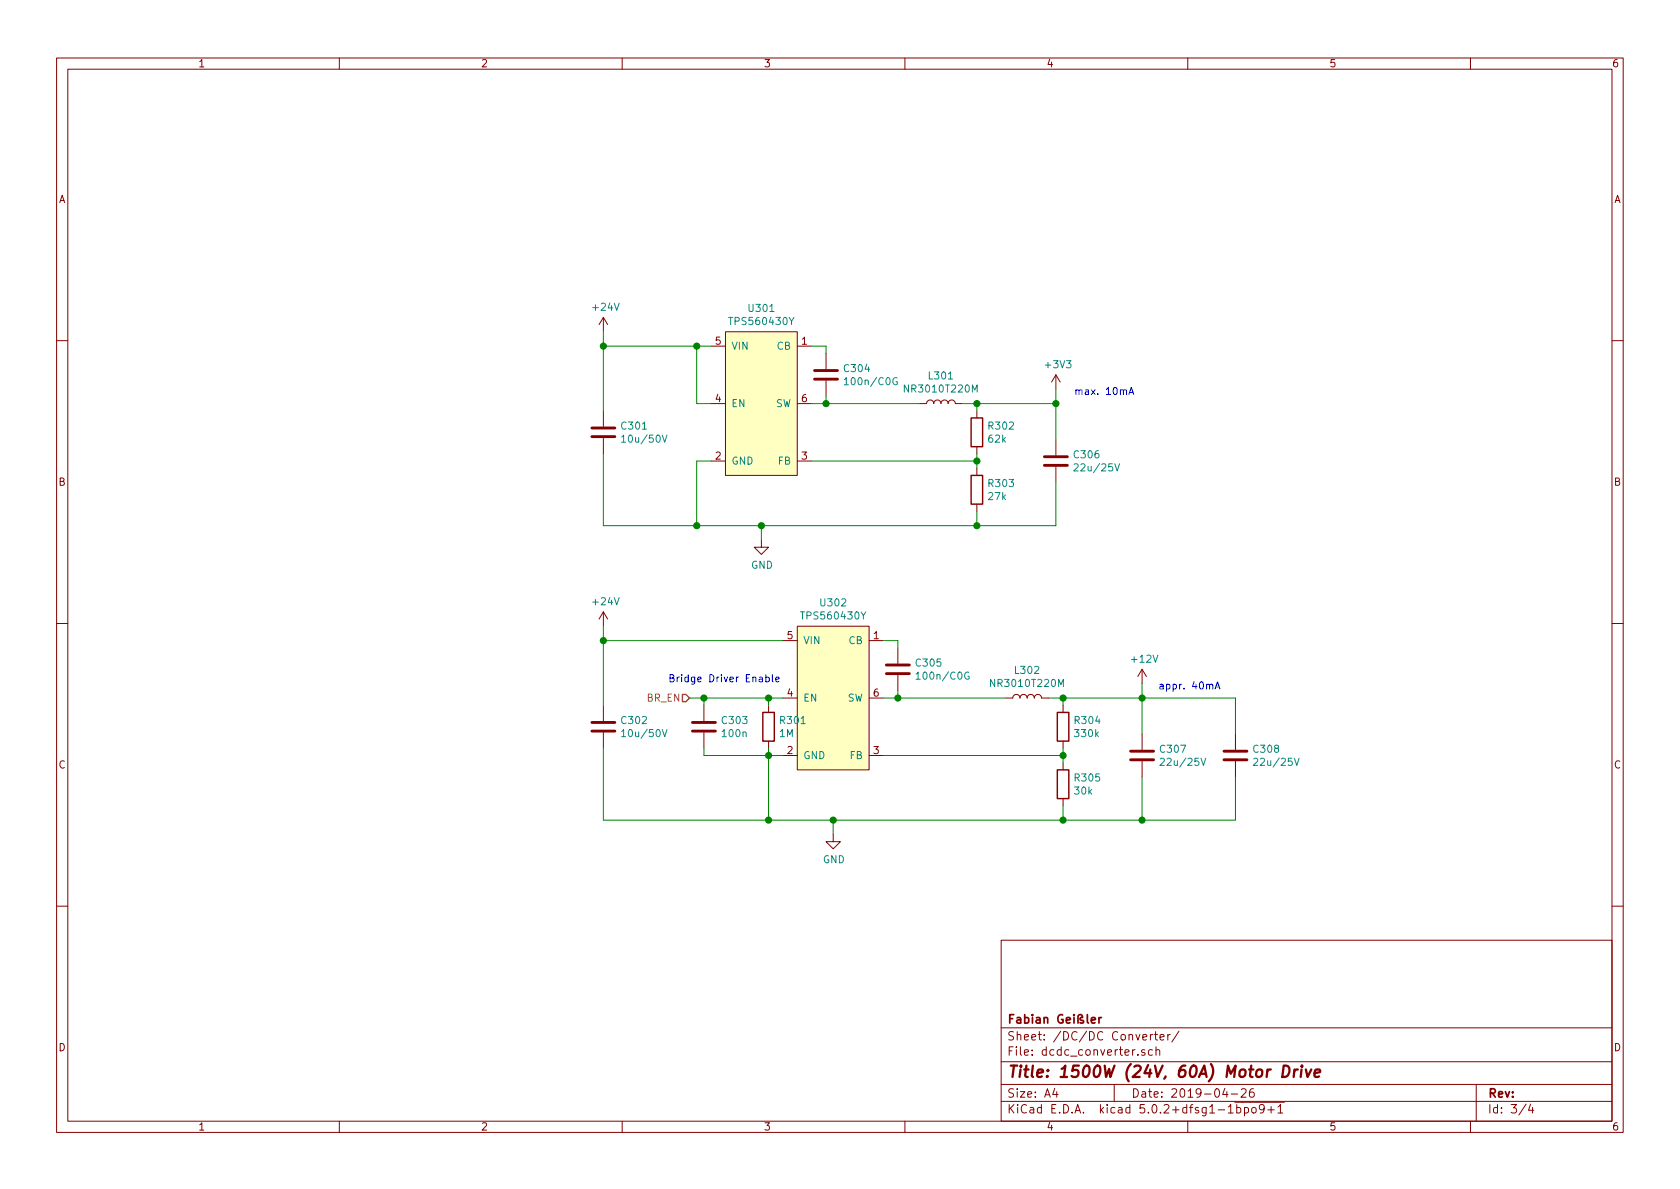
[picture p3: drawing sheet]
EESchema Schematic File Version 4
EELAYER 26 0
EELAYER END
$Descr A4 11693 8268
encoding utf-8
Sheet 3 4
Title "1500W (24V, 60A) Motor Drive"
Date "2019-04-26"
Rev ""
Comp "Fabian Geißler"
Comment1 ""
Comment2 ""
Comment3 ""
Comment4 ""
$EndDescr
$Comp
L bollerwagen-symbols:TPS560430 U?
U 1 1
P 5300 2800
AR Path="/5CF0A415" Ref="U?"  Part="1" 
AR Path="/5CEFA277/5CF0A415" Ref="U301"  Part="1" 
F 0 "U301" H 5300 3465 50  0000 C CNN
F 1 "TPS560430Y" H 5300 3374 50  0000 C CNN
F 2 "Package_TO_SOT_SMD:SOT-23-6" H 4650 3100 50  0001 C CNN
F 3 "http://www.ti.com/lit/ds/symlink/tps560430.pdf" H 4650 3100 50  0001 C CNN
	1    5300 2800
	1    0    0    -1  
$EndComp
$Comp
L Device:C C?
U 1 1
P 5750 2600
AR Path="/5CF0A41C" Ref="C?"  Part="1" 
AR Path="/5CEFA277/5CF0A41C" Ref="C304"  Part="1" 
F 0 "C304" H 5865 2646 50  0000 L CNN
F 1 "100n/C0G" H 5865 2555 50  0000 L CNN
F 2 "" H 5788 2450 50  0001 C CNN
F 3 "~" H 5750 2600 50  0001 C CNN
	1    5750 2600
	1    0    0    -1  
$EndComp
$Comp
L Device:R R?
U 1 1
P 6800 3000
AR Path="/5CF0A423" Ref="R?"  Part="1" 
AR Path="/5CEFA277/5CF0A423" Ref="R302"  Part="1" 
F 0 "R302" H 6870 3046 50  0000 L CNN
F 1 "62k" H 6870 2955 50  0000 L CNN
F 2 "" V 6730 3000 50  0001 C CNN
F 3 "~" H 6800 3000 50  0001 C CNN
	1    6800 3000
	1    0    0    -1  
$EndComp
$Comp
L Device:R R?
U 1 1
P 6800 3400
AR Path="/5CF0A42A" Ref="R?"  Part="1" 
AR Path="/5CEFA277/5CF0A42A" Ref="R303"  Part="1" 
F 0 "R303" H 6870 3446 50  0000 L CNN
F 1 "27k" H 6870 3355 50  0000 L CNN
F 2 "" V 6730 3400 50  0001 C CNN
F 3 "~" H 6800 3400 50  0001 C CNN
	1    6800 3400
	1    0    0    -1  
$EndComp
$Comp
L Device:L L?
U 1 1
P 6550 2800
AR Path="/5CF0A431" Ref="L?"  Part="1" 
AR Path="/5CEFA277/5CF0A431" Ref="L301"  Part="1" 
F 0 "L301" V 6740 2800 50  0000 C CNN
F 1 "NR3010T220M" V 6649 2800 50  0000 C CNN
F 2 "" H 6550 2800 50  0001 C CNN
F 3 "~" H 6550 2800 50  0001 C CNN
	1    6550 2800
	0    -1   -1   0   
$EndComp
$Comp
L Device:C C?
U 1 1
P 7350 3200
AR Path="/5CF0A438" Ref="C?"  Part="1" 
AR Path="/5CEFA277/5CF0A438" Ref="C306"  Part="1" 
F 0 "C306" H 7465 3246 50  0000 L CNN
F 1 "22u/25V" H 7465 3155 50  0000 L CNN
F 2 "" H 7388 3050 50  0001 C CNN
F 3 "~" H 7350 3200 50  0001 C CNN
	1    7350 3200
	1    0    0    -1  
$EndComp
Wire Wire Line
	5650 2800 5750 2800
Wire Wire Line
	5750 2800 5750 2750
Wire Wire Line
	5750 2800 6400 2800
Connection ~ 5750 2800
Wire Wire Line
	5650 2400 5750 2400
Wire Wire Line
	5750 2400 5750 2450
Wire Wire Line
	5650 3200 6800 3200
Wire Wire Line
	6800 3200 6800 3150
Wire Wire Line
	6800 3250 6800 3200
Connection ~ 6800 3200
Wire Wire Line
	6700 2800 6800 2800
Wire Wire Line
	6800 2800 6800 2850
Wire Wire Line
	6800 2800 7350 2800
Wire Wire Line
	7350 2800 7350 3050
Connection ~ 6800 2800
Wire Wire Line
	4950 3200 4850 3200
Wire Wire Line
	4850 3200 4850 3650
Wire Wire Line
	4850 3650 5300 3650
Wire Wire Line
	6800 3650 6800 3550
Wire Wire Line
	6800 3650 7350 3650
Wire Wire Line
	7350 3650 7350 3350
Connection ~ 6800 3650
Wire Wire Line
	5300 3650 5300 3750
Connection ~ 5300 3650
Wire Wire Line
	5300 3650 6800 3650
$Comp
L power:GND #PWR?
U 1 1
P 5300 3750
AR Path="/5CF0A458" Ref="#PWR?"  Part="1" 
AR Path="/5CEFA277/5CF0A458" Ref="#PWR0303"  Part="1" 
F 0 "#PWR0303" H 5300 3500 50  0001 C CNN
F 1 "GND" H 5305 3577 50  0000 C CNN
F 2 "" H 5300 3750 50  0001 C CNN
F 3 "" H 5300 3750 50  0001 C CNN
	1    5300 3750
	1    0    0    -1  
$EndComp
$Comp
L Device:C C?
U 1 1
P 4200 3000
AR Path="/5CF0A45E" Ref="C?"  Part="1" 
AR Path="/5CEFA277/5CF0A45E" Ref="C301"  Part="1" 
F 0 "C301" H 4315 3046 50  0000 L CNN
F 1 "10u/50V" H 4315 2955 50  0000 L CNN
F 2 "" H 4238 2850 50  0001 C CNN
F 3 "~" H 4200 3000 50  0001 C CNN
	1    4200 3000
	1    0    0    -1  
$EndComp
Wire Wire Line
	4950 2800 4850 2800
Wire Wire Line
	4850 2800 4850 2400
Wire Wire Line
	4850 2400 4950 2400
Wire Wire Line
	4850 2400 4200 2400
Wire Wire Line
	4200 2400 4200 2850
Connection ~ 4850 2400
Wire Wire Line
	4200 3150 4200 3650
Wire Wire Line
	4200 3650 4850 3650
Connection ~ 4850 3650
$Comp
L power:+24V #PWR?
U 1 1
P 4200 2300
AR Path="/5CF0A46E" Ref="#PWR?"  Part="1" 
AR Path="/5CEFA277/5CF0A46E" Ref="#PWR0301"  Part="1" 
F 0 "#PWR0301" H 4200 2150 50  0001 C CNN
F 1 "+24V" H 4215 2473 50  0000 C CNN
F 2 "" H 4200 2300 50  0001 C CNN
F 3 "" H 4200 2300 50  0001 C CNN
	1    4200 2300
	1    0    0    -1  
$EndComp
Wire Wire Line
	4200 2300 4200 2400
Connection ~ 4200 2400
Wire Wire Line
	7350 2700 7350 2800
Connection ~ 7350 2800
$Comp
L bollerwagen-symbols:TPS560430 U?
U 1 1
P 5800 4850
AR Path="/5CF0A478" Ref="U?"  Part="1" 
AR Path="/5CEFA277/5CF0A478" Ref="U302"  Part="1" 
F 0 "U302" H 5800 5515 50  0000 C CNN
F 1 "TPS560430Y" H 5800 5424 50  0000 C CNN
F 2 "Package_TO_SOT_SMD:SOT-23-6" H 5150 5150 50  0001 C CNN
F 3 "http://www.ti.com/lit/ds/symlink/tps560430.pdf" H 5150 5150 50  0001 C CNN
	1    5800 4850
	1    0    0    -1  
$EndComp
$Comp
L Device:C C?
U 1 1
P 6250 4650
AR Path="/5CF0A47F" Ref="C?"  Part="1" 
AR Path="/5CEFA277/5CF0A47F" Ref="C305"  Part="1" 
F 0 "C305" H 6365 4696 50  0000 L CNN
F 1 "100n/C0G" H 6365 4605 50  0000 L CNN
F 2 "" H 6288 4500 50  0001 C CNN
F 3 "~" H 6250 4650 50  0001 C CNN
	1    6250 4650
	1    0    0    -1  
$EndComp
$Comp
L Device:R R?
U 1 1
P 7400 5050
AR Path="/5CF0A486" Ref="R?"  Part="1" 
AR Path="/5CEFA277/5CF0A486" Ref="R304"  Part="1" 
F 0 "R304" H 7470 5096 50  0000 L CNN
F 1 "330k" H 7470 5005 50  0000 L CNN
F 2 "" V 7330 5050 50  0001 C CNN
F 3 "~" H 7400 5050 50  0001 C CNN
	1    7400 5050
	1    0    0    -1  
$EndComp
$Comp
L Device:R R?
U 1 1
P 7400 5450
AR Path="/5CF0A48D" Ref="R?"  Part="1" 
AR Path="/5CEFA277/5CF0A48D" Ref="R305"  Part="1" 
F 0 "R305" H 7470 5496 50  0000 L CNN
F 1 "30k" H 7470 5405 50  0000 L CNN
F 2 "" V 7330 5450 50  0001 C CNN
F 3 "~" H 7400 5450 50  0001 C CNN
	1    7400 5450
	1    0    0    -1  
$EndComp
$Comp
L Device:L L?
U 1 1
P 7150 4850
AR Path="/5CF0A494" Ref="L?"  Part="1" 
AR Path="/5CEFA277/5CF0A494" Ref="L302"  Part="1" 
F 0 "L302" V 7340 4850 50  0000 C CNN
F 1 "NR3010T220M" V 7249 4850 50  0000 C CNN
F 2 "" H 7150 4850 50  0001 C CNN
F 3 "~" H 7150 4850 50  0001 C CNN
	1    7150 4850
	0    -1   -1   0   
$EndComp
$Comp
L Device:C C?
U 1 1
P 7950 5250
AR Path="/5CF0A49B" Ref="C?"  Part="1" 
AR Path="/5CEFA277/5CF0A49B" Ref="C307"  Part="1" 
F 0 "C307" H 8065 5296 50  0000 L CNN
F 1 "22u/25V" H 8065 5205 50  0000 L CNN
F 2 "" H 7988 5100 50  0001 C CNN
F 3 "~" H 7950 5250 50  0001 C CNN
	1    7950 5250
	1    0    0    -1  
$EndComp
Wire Wire Line
	6150 4850 6250 4850
Wire Wire Line
	6250 4850 6250 4800
Wire Wire Line
	6250 4850 7000 4850
Connection ~ 6250 4850
Wire Wire Line
	6150 4450 6250 4450
Wire Wire Line
	6250 4450 6250 4500
Wire Wire Line
	6150 5250 7400 5250
Wire Wire Line
	7400 5250 7400 5200
Wire Wire Line
	7400 5300 7400 5250
Connection ~ 7400 5250
Wire Wire Line
	7300 4850 7400 4850
Wire Wire Line
	7400 4850 7400 4900
Wire Wire Line
	7400 4850 7950 4850
Wire Wire Line
	7950 4850 7950 5100
Connection ~ 7400 4850
Wire Wire Line
	5450 5250 5350 5250
Wire Wire Line
	5350 5250 5350 5700
Wire Wire Line
	5350 5700 5800 5700
Wire Wire Line
	7400 5700 7400 5600
Wire Wire Line
	7400 5700 7950 5700
Wire Wire Line
	7950 5700 7950 5400
Connection ~ 7400 5700
Wire Wire Line
	5800 5700 5800 5800
Connection ~ 5800 5700
Wire Wire Line
	5800 5700 7400 5700
$Comp
L power:GND #PWR?
U 1 1
P 5800 5800
AR Path="/5CF0A4BB" Ref="#PWR?"  Part="1" 
AR Path="/5CEFA277/5CF0A4BB" Ref="#PWR0304"  Part="1" 
F 0 "#PWR0304" H 5800 5550 50  0001 C CNN
F 1 "GND" H 5805 5627 50  0000 C CNN
F 2 "" H 5800 5800 50  0001 C CNN
F 3 "" H 5800 5800 50  0001 C CNN
	1    5800 5800
	1    0    0    -1  
$EndComp
$Comp
L Device:C C?
U 1 1
P 4200 5050
AR Path="/5CF0A4C1" Ref="C?"  Part="1" 
AR Path="/5CEFA277/5CF0A4C1" Ref="C302"  Part="1" 
F 0 "C302" H 4315 5096 50  0000 L CNN
F 1 "10u/50V" H 4315 5005 50  0000 L CNN
F 2 "" H 4238 4900 50  0001 C CNN
F 3 "~" H 4200 5050 50  0001 C CNN
	1    4200 5050
	1    0    0    -1  
$EndComp
Wire Wire Line
	4200 4450 4200 4900
Wire Wire Line
	4200 5200 4200 5700
Wire Wire Line
	4200 5700 5350 5700
Connection ~ 5350 5700
$Comp
L power:+24V #PWR?
U 1 1
P 4200 4350
AR Path="/5CF0A4CC" Ref="#PWR?"  Part="1" 
AR Path="/5CEFA277/5CF0A4CC" Ref="#PWR0302"  Part="1" 
F 0 "#PWR0302" H 4200 4200 50  0001 C CNN
F 1 "+24V" H 4215 4523 50  0000 C CNN
F 2 "" H 4200 4350 50  0001 C CNN
F 3 "" H 4200 4350 50  0001 C CNN
	1    4200 4350
	1    0    0    -1  
$EndComp
Wire Wire Line
	4200 4350 4200 4450
Connection ~ 4200 4450
Wire Wire Line
	7950 4750 7950 4850
Connection ~ 7950 4850
$Comp
L Device:C C?
U 1 1
P 8600 5250
AR Path="/5CF0A4D6" Ref="C?"  Part="1" 
AR Path="/5CEFA277/5CF0A4D6" Ref="C308"  Part="1" 
F 0 "C308" H 8715 5296 50  0000 L CNN
F 1 "22u/25V" H 8715 5205 50  0000 L CNN
F 2 "" H 8638 5100 50  0001 C CNN
F 3 "~" H 8600 5250 50  0001 C CNN
	1    8600 5250
	1    0    0    -1  
$EndComp
Wire Wire Line
	7950 4850 8600 4850
Wire Wire Line
	8600 4850 8600 5100
Wire Wire Line
	7950 5700 8600 5700
Wire Wire Line
	8600 5700 8600 5400
Connection ~ 7950 5700
Wire Wire Line
	4200 4450 5450 4450
$Comp
L power:+3V3 #PWR?
U 1 1
P 7350 2700
AR Path="/5CF0A4E3" Ref="#PWR?"  Part="1" 
AR Path="/5CEFA277/5CF0A4E3" Ref="#PWR0305"  Part="1" 
F 0 "#PWR0305" H 7350 2550 50  0001 C CNN
F 1 "+3V3" H 7365 2873 50  0000 C CNN
F 2 "" H 7350 2700 50  0001 C CNN
F 3 "" H 7350 2700 50  0001 C CNN
	1    7350 2700
	1    0    0    -1  
$EndComp
$Comp
L Device:R R?
U 1 1
P 5350 5050
AR Path="/5CF0A4E9" Ref="R?"  Part="1" 
AR Path="/5CEFA277/5CF0A4E9" Ref="R301"  Part="1" 
F 0 "R301" H 5420 5096 50  0000 L CNN
F 1 "1M" H 5420 5005 50  0000 L CNN
F 2 "" V 5280 5050 50  0001 C CNN
F 3 "~" H 5350 5050 50  0001 C CNN
	1    5350 5050
	1    0    0    -1  
$EndComp
Wire Wire Line
	5350 4900 5350 4850
Wire Wire Line
	5350 4850 5450 4850
Wire Wire Line
	5350 5250 5350 5200
Connection ~ 5350 5250
Connection ~ 5350 4850
$Comp
L Device:C C?
U 1 1
P 4900 5050
AR Path="/5CF0A4F7" Ref="C?"  Part="1" 
AR Path="/5CEFA277/5CF0A4F7" Ref="C303"  Part="1" 
F 0 "C303" H 5015 5096 50  0000 L CNN
F 1 "100n" H 5015 5005 50  0000 L CNN
F 2 "" H 4938 4900 50  0001 C CNN
F 3 "~" H 4900 5050 50  0001 C CNN
	1    4900 5050
	1    0    0    -1  
$EndComp
Wire Wire Line
	4900 4900 4900 4850
Wire Wire Line
	4900 4850 5350 4850
Wire Wire Line
	4900 5200 4900 5250
Wire Wire Line
	4900 5250 5350 5250
Text Notes 4650 4750 0    50   ~ 0
Bridge Driver Enable
$Comp
L power:+12V #PWR?
U 1 1
P 7950 4750
AR Path="/5CF0A504" Ref="#PWR?"  Part="1" 
AR Path="/5CEFA277/5CF0A504" Ref="#PWR0306"  Part="1" 
F 0 "#PWR0306" H 7950 4600 50  0001 C CNN
F 1 "+12V" H 7965 4923 50  0000 C CNN
F 2 "" H 7950 4750 50  0001 C CNN
F 3 "" H 7950 4750 50  0001 C CNN
	1    7950 4750
	1    0    0    -1  
$EndComp
Text HLabel 4800 4850 0    50   Input ~ 0
BR_EN
Wire Wire Line
	4800 4850 4900 4850
Connection ~ 4900 4850
Text Notes 8500 4800 2    50   ~ 0
appr. 40mA
Text Notes 7900 2750 2    50   ~ 0
max. 10mA
$EndSCHEMATC
